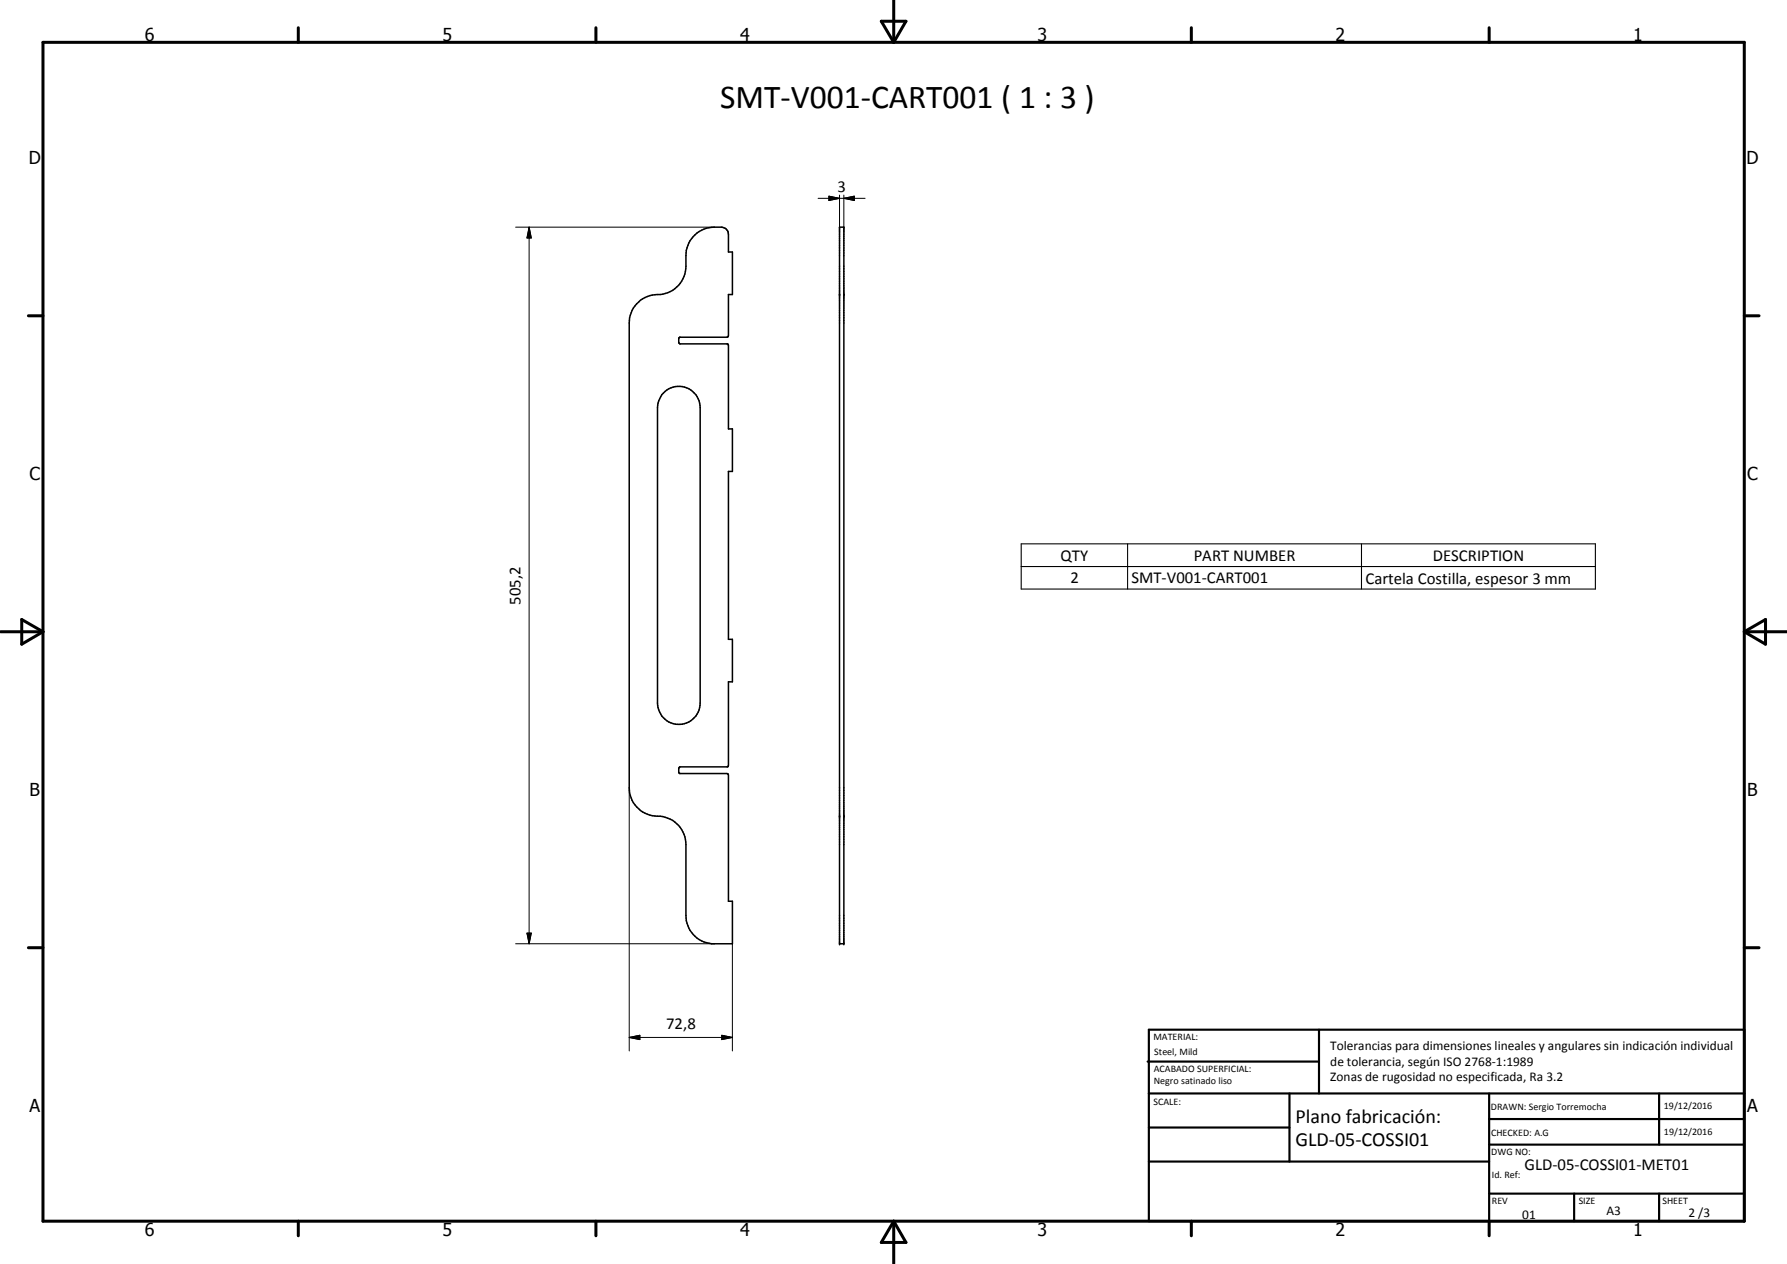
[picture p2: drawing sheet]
<svg xmlns="http://www.w3.org/2000/svg" width="420mm" height="297mm" viewBox="0 0 420 297" stroke-linecap="round" stroke-linejoin="round" font-family="sans-serif">
<path d="M163 55.6a7.4 7.4 0 0 1 6.9-2.2l.8 .4 .5 .7 .1 4.7h.9v10h-.9l-.1 9.8-.3 .2h-11.1l-.2 .3v1l.3 .3h11.2l.2 .4v19.6h.9v10h-.9v39.4h.9v10h-.9v19.7l-.2 .3h-11.2l-.3 .4v.9l.2 .3h11.1l.4 .3v29.7h.9v10h-4.9a6.7 6.7 0 0 1-6-6.7v-16.6a6.8 6.8 0 0 0-7.3-6.7 6.7 6.7 0 0 1-6.1-6.7v-109.2a6.8 6.8 0 0 1 7.3-6.7 6.7 6.7 0 0 0 6.1-6.6 13.3 13.3 0 0 1 .2-4.3l.8-1.7zM197.4 53.4h1v168.4h-1zM155.6 92.8a5 5 0 0 1 5.6-1.7 5 5 0 0 1 3.4 4.7v69.4a5 5 0 0 1-5 5 5 5 0 0 1-5-5v-69.4l.3-1.6z" fill="none" stroke="#000" stroke-width=".35"/>
<g fill="#000">
<circle cx="197.4" cy="69.2" r=".18"/>
<circle cx="198.4" cy="69.2" r=".18"/>
<circle cx="197.4" cy="191.8" r=".18"/>
<circle cx="198.4" cy="191.8" r=".18"/>
<circle cx="197.4" cy="221.8" r=".18"/>
<circle cx="198.4" cy="221.8" r=".18"/>
</g>
<g fill="none" stroke="#000" stroke-width=".71">
<path d="M10.1 9.9h400v277.1h-400zM70.1 6.5v3.4M140.1 6.5v3.4M207.2 5h5.8l-2.9 4.9zM210.1 0v9.9M280.1 6.5v3.4M350.1 6.5v3.4M6.7 74.2h3.4M410.1 74.2h3.5M.1 148.5h10M5.1 145.6l5 2.9-5 2.9zM410.1 148.5h10"/>
<path d="M410.1 148.5l5-2.9v5.8zM6.7 222.7h3.4M410.1 222.7h3.5M70.1 287v3.4M140.1 287v3.4M210.1 287v10M210.1 287l2.9 5h-5.8zM280.1 287v3.4M350.1 287v3.4"/>
</g>
<g fill="none" stroke="#000" stroke-width=".51">
<path d="M269.8 249.5h40.3M270.1 242h140v45h-140zM270.1 257h140M303.2 257v16M310.1 242v15M350.1 257v30M390.1 257v12M270.1 265h33.1M270.1 273h80M350.1 269h60M350.1 263h60M350.1 280.5h60"/>
<path d="M370.1 280.5v6.5M390.1 280.5v6.5"/>
</g>
<path d="M240.1 127.8h135v10.6h-135zM240.1 133.1h135M265.1 127.8v10.6M320.1 127.8v10.6" fill="none" stroke="#000" stroke-width=".25"/>
<g fill="none" stroke="#000" stroke-width=".24">
<path d="M121.2 53.4h46.7M124.4 53.4l.5 2.5h-1zM124.4 53.4v168.4M192.4 46.6h11M194.9 46.1l2.5 .5-2.5 .5zM197.4 45.8v7.6M198.4 46.6l2.5-.5v1zM198.4 45.8v7.6M147.9 185.1v61.9M123.9 219.3h1l-.5 2.5zM121.2 221.8h46.7M172.2 221.8v25.2"/>
<path d="M147.9 243.8l2.5-.5v1zM147.9 243.8h24.3M169.7 243.3l2.5 .5-2.5 .5z"/>
</g>
<path d="M124.4 53.4l.5 2.5h-1zM194.9 46.1l2.5 .5-2.5 .5zM198.4 46.6l2.5-.5v1zM123.9 219.3h1l-.5 2.5zM147.9 243.8l2.5-.5v1zM169.7 243.3l2.5 .5-2.5 .5z" fill="#000"/>
<text font-size="7.9" x="169.3" y="25.5">SMT-V001-CART001 ( 1 : 3 )</text>
<g font-size="4.7">
<text x="304.6" y="263.9">Plano fabricación:</text>
<text x="304.6" y="269.3">GLD-05-COSSI01</text>
</g>
<g font-size="4.2">
<text x="34" y="9.6">6</text>
<text x="104" y="9.6">5</text>
<text x="174" y="9.6">4</text>
<text x="244" y="9.6">3</text>
<text x="314" y="9.6">2</text>
<text x="384" y="9.6">1</text>
<text x="6.8" y="38.7">D</text>
<text x="410.6" y="38.7">D</text>
<text x="7" y="112.9">C</text>
<text x="410.8" y="112.9">C</text>
<text x="7" y="187.1">B</text>
<text x="410.8" y="187.1">B</text>
<text x="7" y="261.4">A</text>
<text x="410.8" y="261.4">A</text>
<text x="34" y="290.4">6</text>
<text x="104" y="290.4">5</text>
<text x="174" y="290.4">4</text>
<text x="244" y="290.4">3</text>
<text x="314" y="290.4">2</text>
<text x="384" y="290.4">1</text>
</g>
<g font-size="3.9">
<text x="196.9" y="45.1">3</text>
<text x="249.4" y="131.7">QTY</text>
<text x="280.7" y="131.7">PART NUMBER</text>
<text x="336.9" y="131.7">DESCRIPTION</text>
<text x="251.7" y="137.1">2</text>
<text x="266.1" y="137.1">SMT-V001-CART001</text>
<text x="321" y="137.2">Cartela Costilla, espesor 3 mm</text>
<text x="122.4" y="142.1" transform="rotate(-90 122.4 142.1)">505,2</text>
<text x="156.6" y="241.7">72,8</text>
<text x="358.5" y="275">GLD-05-COSSI01-MET01</text>
</g>
<g font-size="3.1">
<text x="312.7" y="246.8">Tolerancias para dimensiones lineales y angulares sin indicación individual</text>
<text x="312.7" y="250.4">de tolerancia, según ISO 2768-1:1989</text>
<text x="312.7" y="254">Zonas de rugosidad no especificada, Ra 3.2</text>
<text x="357.9" y="286.4">01</text>
<text x="377.7" y="285.6">A3</text>
<text x="397" y="285.9">2 /3</text>
</g>
<g font-size="2.4">
<text x="271.2" y="244.4">MATERIAL:</text>
<text x="271.3" y="252">ACABADO SUPERFICIAL:</text>
<text x="271.4" y="247.9">Steel, Mild</text>
<text x="271.3" y="254.6">Negro satinado liso</text>
<text x="271.2" y="259.7">SCALE:</text>
<text x="350.6" y="260.8">DRAWN: Sergio Torremocha</text>
<text x="391.2" y="260.6">19/12/2016</text>
<text x="350.6" y="267">CHECKED: A.G</text>
<text x="391.2" y="266.7">19/12/2016</text>
<text x="350.6" y="271.4">DWG NO:</text>
<text x="350.8" y="276.9">Id. Ref:</text>
<text x="350.8" y="282.8">REV</text>
<text x="371.2" y="282.9">SIZE</text>
<text x="390.9" y="282.9">SHEET</text>
</g>
</svg>
